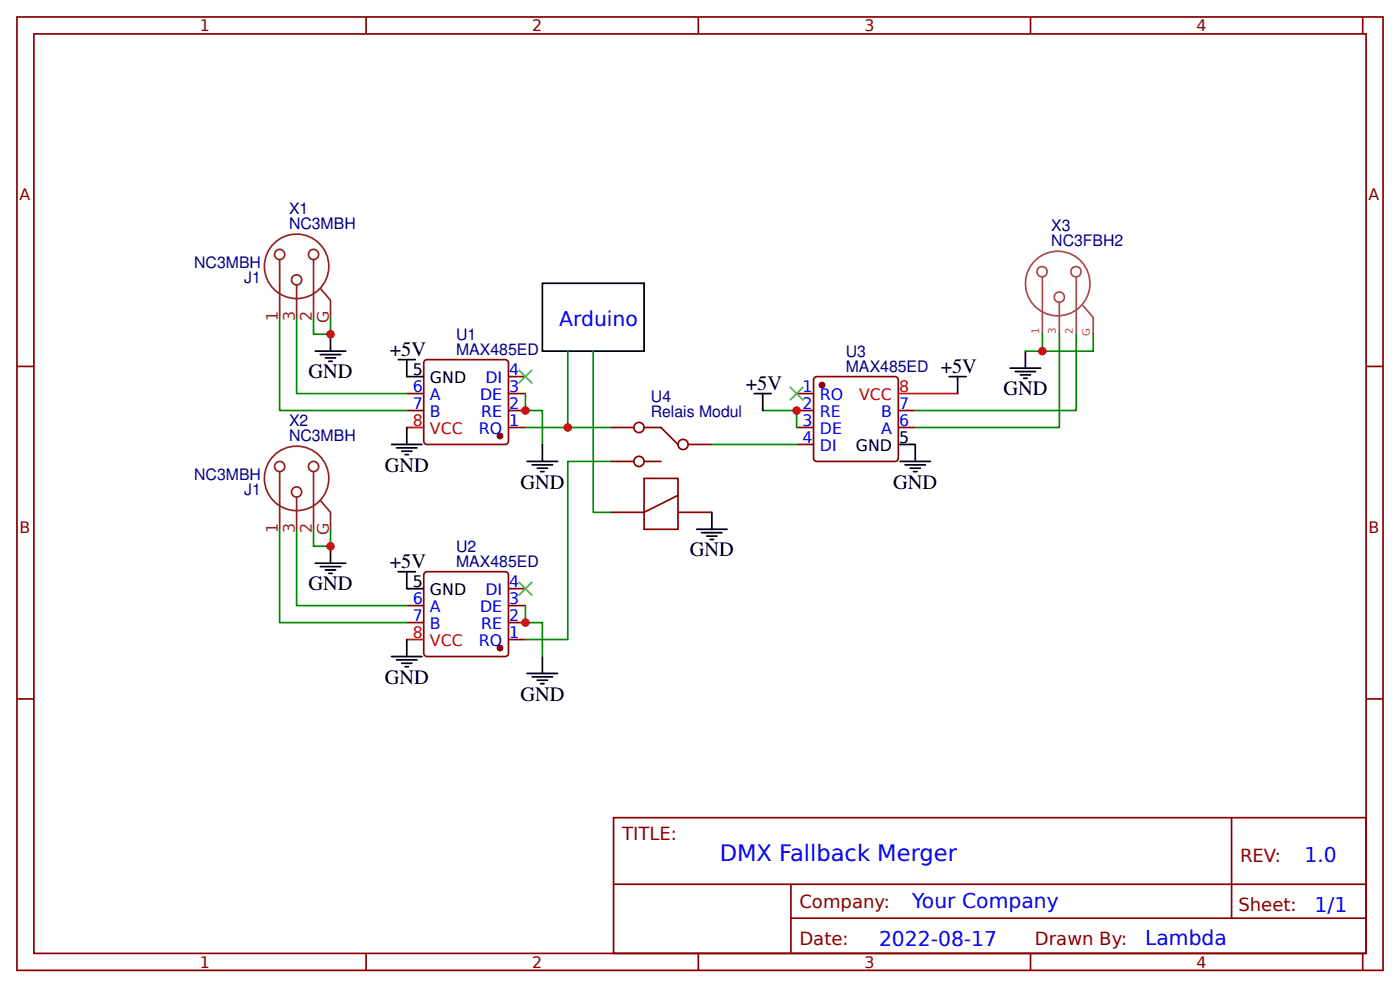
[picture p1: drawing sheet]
<svg xmlns="http://www.w3.org/2000/svg" width="219mm" height="154mm" viewBox="0 0 219 154" stroke-linecap="round" stroke-linejoin="round" font-family="sans-serif">
<g fill="none" stroke="#800" stroke-width=".26">
<path d="M2.6 2.6h213.3v148.7h-213.3zM5.3 5.3h208v143.4h-208zM57.1 2.6v2.7M109 2.6v2.7M160.9 2.6v2.7M212.7 2.6v2.7M2.6 57.1h2.7M66.4 56.2l12.4-.1 .5 .3 .1 12.4-.3 .4-12.4 .1-.5-.2-.1-12.5zM79.4 58.7h2.6M127.1 59l.4-.3 12.5 .1 .2 .5v12.4l-.5 .3-12.4-.1-.3-.5zM213.3 57.1h2.6M63.5 64h2.6"/>
<path d="M63.5 61.4h2.6M79.4 66.7h2.6M79.4 64h2.6M79.4 61.4h2.6M95.2 66.7h3.8M95.2 72h3.8M100.5 74.6h5.3v7.9h-5.3zM100.5 66.7h2.7l2.6 2.6M100.5 72h2.7M105.8 77.3l-5.3 2.6h-5.3M105.8 79.9h5.3M107.4 69.3h3.7"/>
<path d="M124.4 66.7h2.6M124.4 64h2.6M124.4 61.4h2.6M124.4 69.3h2.6M140.2 66.7h2.7M140.2 64h2.7M63.5 97.1h2.6M63.5 94.5h2.6M66.2 89.4l.5-.2h12.4l.3 .5-.1 12.4-.5 .3-12.4-.1-.3-.4zM79.4 99.7h2.6M79.4 97.1h2.6M79.4 94.5h2.6"/>
<path d="M79.4 91.8h2.6M2.6 109h2.7M213.3 109h2.6M95.8 127.5h117.5v21.2h-117.5zM95.8 137.9h117.4M123.5 137.9v10.6M192.2 127.5l.1 15.7M57.1 148.7v2.6M109 148.7v2.6M123.5 143.2h89.7M160.9 148.7v2.6M212.7 148.7v2.6"/>
<circle cx="99.7" cy="72" r=".79"/>
<circle cx="99.7" cy="66.7" r=".79"/>
<circle cx="106.6" cy="69.3" r=".79"/>
</g>
<g fill="none" stroke="#8d2323" stroke-width=".26">
<path d="M43.7 40.5v9M46.3 44.4v5.1M48.9 40.5v9M50 45l1.6 1.8v2.7M43.7 73.6v8.9M46.3 77.5v5M48.9 73.6v8.9M50 78.1l1.6 1.8v2.6"/>
<circle cx="43.7" cy="39.7" r=".79"/>
<circle cx="48.9" cy="39.7" r=".79"/>
<circle cx="46.3" cy="41.5" r="5"/>
<circle cx="46.3" cy="43.7" r=".79"/>
<circle cx="43.7" cy="72.8" r=".79"/>
<circle cx="46.3" cy="74.6" r="5"/>
<circle cx="46.3" cy="76.7" r=".79"/>
<circle cx="48.9" cy="72.8" r=".79"/>
</g>
<g fill="none" stroke="#a54b4b" stroke-width=".26">
<path d="M162.7 41.6a.81 .81 0 0 0-.8 1 .81 .81 0 0 0 1.3 .4 .81 .81 0 0 0 0-1.3l-.5-.1M162.7 43.2v8.9M165.4 47.1v5M168 43.2v8.9M169.1 47.7l1.6 1.8v2.6"/>
<circle cx="165.1" cy="44.2" r="5"/>
<circle cx="165.4" cy="46.3" r=".8"/>
<circle cx="168" cy="42.4" r=".8"/>
</g>
<g fill="#800" stroke="#800" stroke-width=".26">
<circle cx="78.1" cy="68" r=".4"/>
<circle cx="78.1" cy="101.1" r=".4"/>
<circle cx="128.3" cy="60.1" r=".4"/>
</g>
<g fill="none" stroke="#000" stroke-width=".26">
<path d="M49.2 54.8h4.8M50 55.3h3.2M50.8 55.8h1.6M51.3 56.4h.6M51.6 52.1v2.7M62.2 56.1h2.6M63.5 56.1v2.6h2.6M84.7 44.2h15.8v10.6h-15.8zM148.2 58.7h2.6M149.5 58.7v2.7M157.7 57.4h4.8M158.5 57.9h3.2"/>
<path d="M159.3 58.5h1.6M159.8 59h.5M160.1 54.8v2.6M61.1 69.3h4.8M61.9 69.8h3.2M62.7 70.4h1.6M63.2 70.9h.6M63.5 66.7v2.6M82.3 72h4.7M83.1 72.5h3.2M83.9 73h1.6M84.4 73.6h.5"/>
<path d="M84.7 69.3v2.7M111.1 79.9v2.6M117.7 61.4h2.7M119.1 61.4v2.6M140.2 69.3h2.7v2.7M140.5 72h4.8M141.3 72.5h3.2M142.1 73h1.6M142.6 73.6h.5M49.2 87.8h4.8M50 88.4h3.2M50.8 88.9h1.6"/>
<path d="M51.3 89.4h.6M51.6 85.2v2.6M62.2 89.2h2.6M63.5 89.2v2.6h2.6M63.5 99.7v2.7M108.7 82.5h4.8M109.5 83.1h3.2M110.3 83.6h1.6M110.9 84.1h.5M61.1 102.4h4.8M61.9 102.9h3.2M62.7 103.5h1.6"/>
<path d="M63.2 104h.6M82.3 105h4.7M83.1 105.6h3.2M83.9 106.1h1.6M84.4 106.6h.5M84.7 102.4v2.6"/>
</g>
<path d="M63.5 66.7h2.6M140.2 61.4h9.3M63.5 99.7h2.6" fill="none" stroke="#f00" stroke-width=".26"/>
<g fill="none" stroke="#080" stroke-width=".26">
<path d="M43.7 49.5v14.5h19.8M46.3 49.5v11.9h17.2M48.9 49.5v2.6h2.7v-2.6M88.6 54.8v11.9M92.6 54.8v25.1h2.6M160.1 54.8h2.6M162.7 52.1v2.7h8v-2.7M165.4 52.1v14.6h-22.5M168 52.1v11.9h-25.1M82 61.4v2.6h2.7v5.3M82 66.7h13.2M95.2 72h-6.6v27.7h-6.6"/>
<path d="M111.1 69.3h13.3M119.1 64h5.3v2.7M43.7 82.5v14.6h19.8M46.3 82.5v12h17.2M48.9 82.5v2.7h2.7v-2.7M82 94.5v2.6h2.7v5.3"/>
</g>
<g fill="#000" stroke="#3c3" stroke-width=".26">
<path d="M81 57.7l2.1 2.1zM83.1 57.7l-2.1 2.1z"/>
<path d="M123.3 60.3l2.1 2.1zM125.4 60.3l-2.1 2.1z"/>
<path d="M81 90.8l2.1 2.1zM81 92.9l2.1-2.1z"/>
</g>
<g fill="#c00">
<circle cx="162.7" cy="54.8" r=".66"/>
<circle cx="51.6" cy="52.1" r=".66"/>
<circle cx="51.6" cy="85.2" r=".66"/>
<circle cx="82" cy="64" r=".66"/>
<circle cx="82" cy="97.1" r=".66"/>
<circle cx="88.6" cy="66.7" r=".66"/>
<circle cx="124.4" cy="64" r=".66"/>
</g>
<text font-size="3.5" fill="#00f" x="112.3" y="134.3">DMX Fallback Merger</text>
<g font-size="3.2" fill="#00f">
<text x="87.3" y="50.8">Arduino</text>
<text x="203.6" y="134.5">1.0</text>
<text x="142.4" y="141.6">Your Company</text>
<text x="205.2" y="142.2">1/1</text>
<text x="137.2" y="147.5">2022-08-17</text>
<text x="178.8" y="147.4">Lambda</text>
</g>
<g font-size="3.2">
<text x="48.2" y="59">GND</text>
<text x="60.9" y="55.6">+5V</text>
<text x="146.8" y="58.2">+5V</text>
<text x="116.4" y="60.9">+5V</text>
<text x="156.6" y="61.6">GND</text>
<text x="60.1" y="73.6">GND</text>
<text x="81.2" y="76.2">GND</text>
<text x="139.4" y="76.2">GND</text>
<text x="60.9" y="88.6">+5V</text>
<text x="107.7" y="86.8">GND</text>
<text x="48.2" y="92.1">GND</text>
<text x="60.1" y="106.6">GND</text>
<text x="81.2" y="109.3">GND</text>
</g>
<g font-size="2.8" fill="#800">
<text x="97.1" y="131">TITLE:</text>
<text x="193.6" y="134.5">REV:</text>
<text x="124.8" y="141.6">Company:</text>
<text x="193.3" y="142.1">Sheet:</text>
<text x="124.8" y="147.4">Date:</text>
<text x="161.6" y="147.4">Drawn By:</text>
</g>
<g font-size="2.5" fill="#800">
<text x="31.2" y="4.9">1</text>
<text x="83.1" y="4.9">2</text>
<text x="134.9" y="4.9">3</text>
<text x="186.8" y="4.9">4</text>
<text x="3" y="31.2">A</text>
<text x="213.7" y="31.2">A</text>
<text x="3" y="83.1">B</text>
<text x="213.7" y="83.1">B</text>
<text x="31.2" y="150.9">1</text>
<text x="83.1" y="150.9">2</text>
<text x="134.9" y="150.9">3</text>
<text x="186.8" y="150.9">4</text>
</g>
<g font-size="2.5" fill="#000080">
<text x="45.1" y="35.7">NC3MBH</text>
<text x="45.1" y="33.4">X1</text>
<text x="30.3" y="41.8">NC3MBH</text>
<text x="164.1" y="38.4">NC3FBH2</text>
<text x="164.1" y="36.1">X3</text>
<text x="38.1" y="44.2">J1</text>
<text x="71.2" y="53">U1</text>
<text x="71.2" y="55.3">MAX485ED</text>
<text x="132" y="57.9">MAX485ED</text>
<text x="132" y="55.6">U3</text>
<text x="101.6" y="65.1">Relais Modul</text>
<text x="101.6" y="62.7">U4</text>
<text x="45.1" y="68.8">NC3MBH</text>
<text x="45.1" y="66.5">X2</text>
<text x="30.3" y="74.9">NC3MBH</text>
<text x="38.1" y="77.3">J1</text>
<text x="71.2" y="88.4">MAX485ED</text>
<text x="71.2" y="86">U2</text>
</g>
<g font-size="2.5" fill="#8d2323">
<text x="43.4" y="50" transform="rotate(-90 43.4 50)">1</text>
<text x="46" y="50" transform="rotate(-90 46 50)">3</text>
<text x="48.7" y="50" transform="rotate(-90 48.7 50)">2</text>
<text x="51.3" y="50.3" transform="rotate(-90 51.3 50.3)">G</text>
<text x="43.4" y="83.1" transform="rotate(-90 43.4 83.1)">1</text>
<text x="46" y="83.1" transform="rotate(-90 46 83.1)">3</text>
<text x="48.7" y="83.1" transform="rotate(-90 48.7 83.1)">2</text>
<text x="51.3" y="83.4" transform="rotate(-90 51.3 83.4)">G</text>
</g>
<g font-size="2.5">
<text x="64.4" y="58.5">5</text>
<text x="67.1" y="59.8">GND</text>
<text x="133.6" y="70.4">GND</text>
<text x="140.4" y="69.1">5</text>
<text x="64.4" y="91.5">5</text>
<text x="67.1" y="92.9">GND</text>
</g>
<g font-size="2.5" fill="#00f">
<text x="75.8" y="59.8">DI</text>
<text x="79.5" y="58.5">4</text>
<text x="64.4" y="61.1">6</text>
<text x="64.4" y="63.8">7</text>
<text x="67.1" y="62.4">A</text>
<text x="67.1" y="65.1">B</text>
<text x="74.9" y="62.4">DE</text>
<text x="75.1" y="65.1">RE</text>
<text x="79.5" y="63.8">2</text>
<text x="79.5" y="61.1">3</text>
<text x="125.3" y="61.1">1</text>
<text x="125.3" y="63.8">2</text>
<text x="128" y="62.4">RO</text>
<text x="128" y="65.1">RE</text>
<text x="137.6" y="65.1">B</text>
<text x="140.4" y="63.8">7</text>
<text x="74.7" y="67.7">RO</text>
<text x="79.5" y="66.4">1</text>
<text x="125.3" y="66.4">3</text>
<text x="125.3" y="69.1">4</text>
<text x="128" y="67.7">DE</text>
<text x="128" y="70.4">DI</text>
<text x="137.6" y="67.7">A</text>
<text x="140.4" y="66.4">6</text>
<text x="64.4" y="94.2">6</text>
<text x="67.1" y="95.5">A</text>
<text x="74.9" y="95.5">DE</text>
<text x="75.8" y="92.9">DI</text>
<text x="79.5" y="94.2">3</text>
<text x="79.5" y="91.5">4</text>
<text x="64.4" y="96.8">7</text>
<text x="67.1" y="98.2">B</text>
<text x="74.7" y="100.8">RO</text>
<text x="75.1" y="98.2">RE</text>
<text x="79.5" y="99.5">1</text>
<text x="79.5" y="96.8">2</text>
</g>
<g font-size="2.5" fill="#f00">
<text x="134.1" y="62.4">VCC</text>
<text x="140.4" y="61.1">8</text>
<text x="64.4" y="66.4">8</text>
<text x="67.1" y="67.7">VCC</text>
<text x="64.4" y="99.5">8</text>
<text x="67.1" y="100.8">VCC</text>
</g>
<g font-size="1.6" fill="#a54b4b">
<text x="162.2" y="52.1" transform="rotate(-90 162.2 52.1)">1</text>
<text x="164.8" y="52.1" transform="rotate(-90 164.8 52.1)">3</text>
<text x="167.5" y="52.1" transform="rotate(-90 167.5 52.1)">2</text>
<text x="170.1" y="52.4" transform="rotate(-90 170.1 52.4)">G</text>
</g>
</svg>
